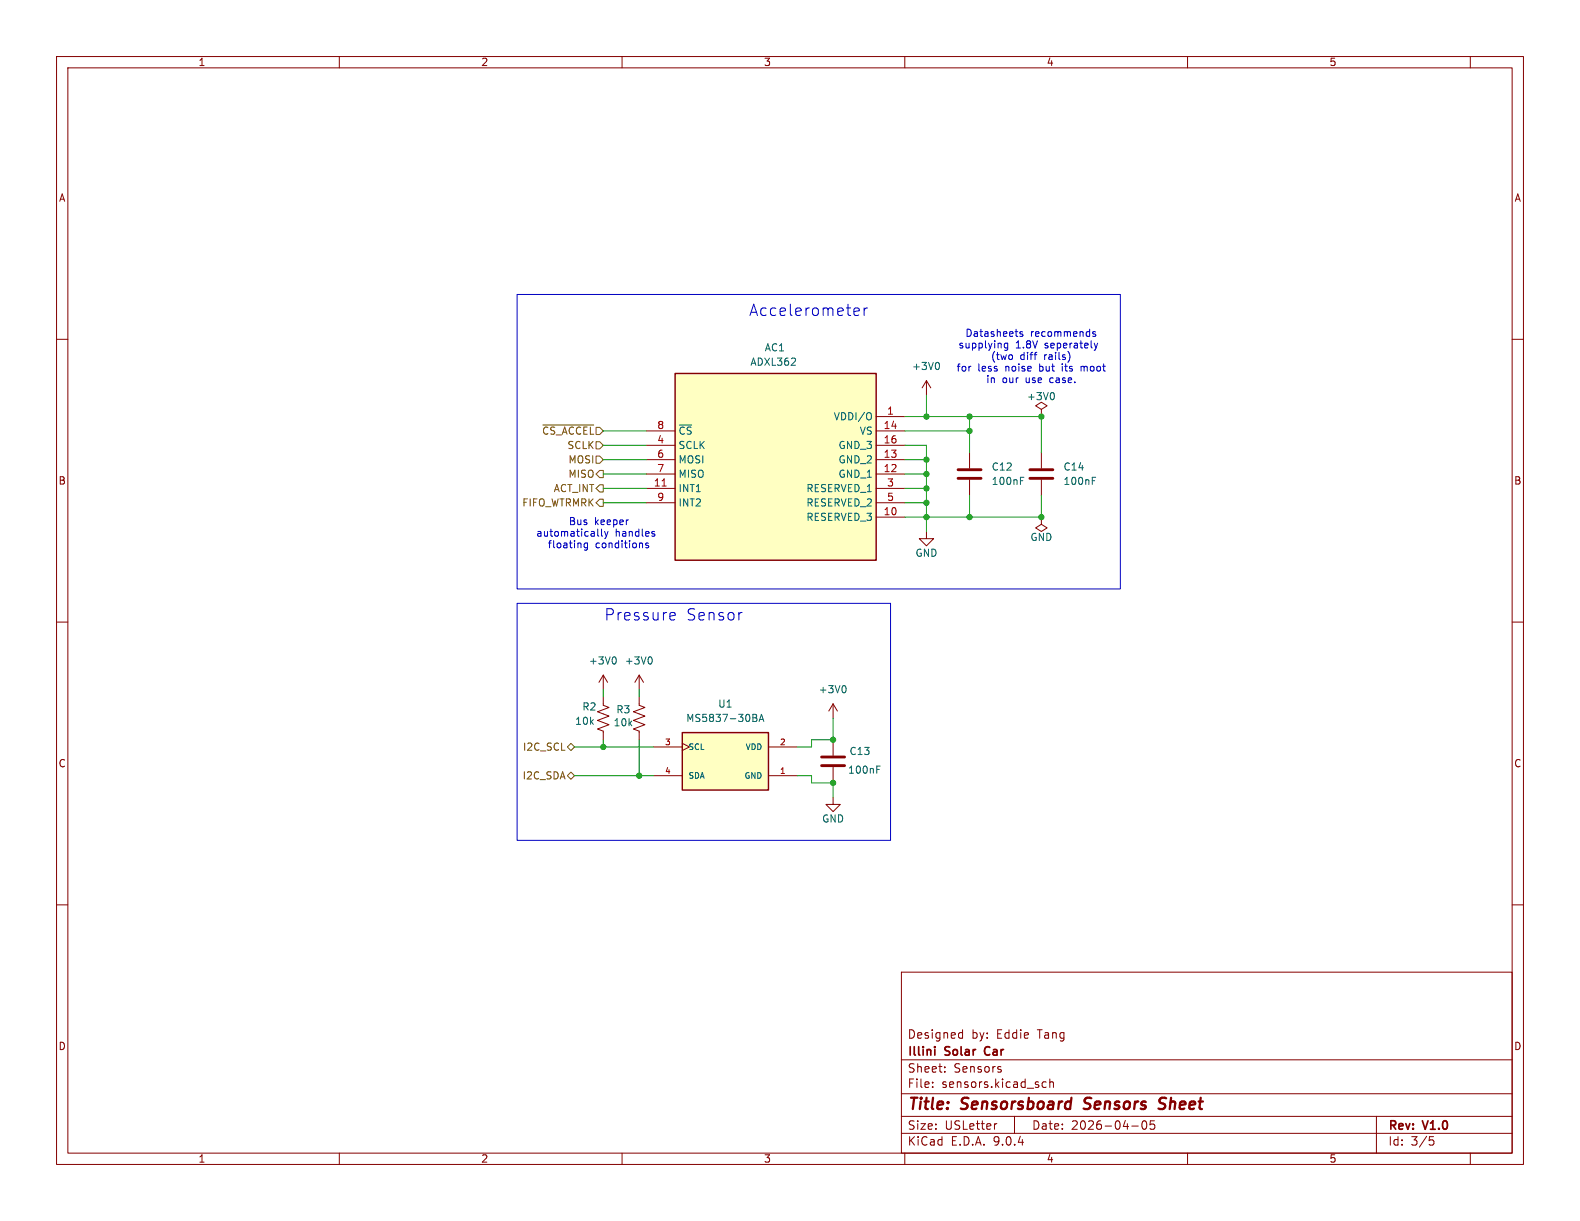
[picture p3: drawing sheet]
<svg xmlns="http://www.w3.org/2000/svg" width="279mm" height="216mm" viewBox="0 0 279 216" stroke-linecap="round" stroke-linejoin="round" font-family="sans-serif">
<g fill="none" stroke="#840000" stroke-width=".18">
<path d="M10 10h259.4v195.9h-259.4zM12 12h255.4v191.9h-255.4zM60 10v2M110 10v2M160 10v2M210 10v2M260 10v2M10 60h2M267.4 60h2M10 110h2M106.7 119.4l-.8 1.3M106.7 119.4l.7 1.3"/>
<path d="M106.7 119.4v2.5M113 119.4v2.5M113 119.4l-.7 1.3M113 119.4l.8 1.3M267.4 110h2M113 123.2v1.5l1 .4-2 .8 2 .7-2 .8 2 .7-2 .8 1 .4v1.5M147.3 124.5l-.7 1.2M147.3 124.5l.8 1.2M147.3 124.5v2.5M147.3 130.8v2.8M147.3 135.6v2.8M147.3 141v1.2h1.3l-1.3 1.3-1.3-1.3h1.3"/>
<path d="M10 160h2M159.4 171.9h108v32h-108zM267.4 160h2M159.4 197.4h108M159.4 193.4h108M159.4 187.4h108M164.9 192.1v.2M164.9 191.4v.1M167.1 189.4v.2M167.1 188.7v.1M169.8 182.6l.4 .1M170.2 182.1v1.5"/>
<path d="M170.2 183.5l-.4 .1M176.3 198.7l-.3 .1M176.9 189.1l.2 .2-.2 .3M176.9 188.6l.1 .1M179.4 197.4v3M185 191.4l-.4-.1-.3 .3v.4l.1 .2h.6M185.6 191.4l.3-.1 .3 .1 .1 .9M185.6 190.8v1.5M200.1 199.1h1.2M202.1 198.3l.2-.1a.81 .81 0 0 1 .6 .6 .81 .81 0 0 1-.3 .8l-.2 .1a.81 .81 0 0 1-.3-1.4zM204.1 198.2h-.7v.7l.2-.1h.5l.1 .2-.1 .5-.2 .2-.5-.2M243.4 197.4v6.5"/>
<path d="M60 203.9v2M110 203.9v2M159.4 200.4h108M160 203.9v2M210 203.9v2M252.8 201h.7M252.9 201.6h.4l.3 .2-.2 .6-.5 .1M260 203.9v2"/>
</g>
<path d="M191.6 196l.3 .1M191.9 194.3l-.1 .2 .1 .4M205.9 195.9a.85 .85 0 0 1-1 .1M205.9 194.1l-.6 .1a.46 .46 0 0 0-.3 .5 .46 .46 0 0 0 .4 .4l.5 .1" fill="none" stroke="#840000" stroke-width=".4"/>
<path d="M165.3 185.1v.1M165.3 185.6v1M174.2 185.3l-.1 .4 .1 .7" fill="none" stroke="#840000" stroke-width=".3"/>
<path d="M108.7 116.1a.79 .79 0 0 1 0 1.3M115 116.1a.79 .79 0 0 1 0 1.3M149.3 121.2a.79 .79 0 0 1 0 1.3M155.1 136.1h.4M155.1 135.5h.6" fill="none" stroke="#006464" stroke-width=".18"/>
<path d="M145.3 133.9h4.1M145.3 135.4h4.1" fill="none" stroke="#840000" stroke-width=".51"/>
<path d="M120.6 129.5h15.3v10.2h-15.3z" fill="#ffffc2"/>
<path d="M120.6 129.5h15.3v10.2h-15.3z" fill="none" stroke="#840000" stroke-width=".25"/>
<path d="M184.1 72.4l1.1-.6-1.1-.7-1 .7 1 .6v1.3M184.1 73.7h.1M163.8 94v1.3h1.3l-1.3 1.2-1.2-1.2h1.2M106.7 123.2v1.5l1 .4-2 .8 2 .7-2 .8 2 .7-2 .8 1 .4v1.5M115.6 132.1h5M115.6 137.2h5M120.6 131.4l1.3 .7-1.3 .6M135.9 132.1h5.1M135.9 137.2h5.1" fill="none" stroke="#840000" stroke-width=".18"/>
<path d="M186.1 69.4a.79 .79 0 0 1 0 1.3M133.1 126.3l.6 .1 .1 .3-.2 .2M133.1 126.9h.5M133.6 126.9l.3 .3-.1 .3-.7 .1M134.2 127.6l.5-1.3 .4 1.3M134.3 127.2h.7" fill="none" stroke="#006464" stroke-width=".18"/>
<path d="M119.4 66h35.5v33.1h-35.5z" fill="#ffffc2"/>
<path d="M119.4 66h35.5v33.1h-35.5z" fill="none" stroke="#840000" stroke-width=".25"/>
<g fill="none" stroke="#840000" stroke-width=".18">
<path d="M114.3 76.2h5.1M114.3 78.7h5.1M154.9 76.2h5.1M154.9 78.7h5.1M154.9 73.7h5.1M163.8 67.3l-.7 1.3M163.8 67.3l.8 1.3M163.8 67.3v2.6M114.3 81.3h5.1M114.3 83.8h5.1M114.3 86.4h5.1M114.3 88.9h5.1"/>
<path d="M154.9 81.3h5.1M154.9 83.8h5.1M154.9 86.4h5.1M154.9 88.9h5.1M154.9 91.4h5.1M171.4 80v2.8M171.4 84.8v2.8M184.1 91.4v1.3l1.1 .6-1.1 .7-1-.7 1-.6M184.1 91.4h.1M184.1 80v2.8M184.1 84.8v2.8"/>
</g>
<path d="M117.1 85.9h.7" fill="none" stroke="#a90000" stroke-width=".18"/>
<path d="M153.9 73a.9 .9 0 0 1 0 1.2M165.8 64.1a.79 .79 0 0 1 0 1.2M180.5 85h.4M180.5 84.4h.6M193.2 85h.4M193.2 84.4h.6" fill="none" stroke="#006464" stroke-width=".18"/>
<path d="M169.4 83.1h4.1M169.4 84.6h4.1M182.1 83.1h4.1M182.1 84.6h4.1" fill="none" stroke="#840000" stroke-width=".51"/>
<path d="M96 75.2h9M105.4 78.1h.6l.7 .6-.7 .7h-.6zM105.4 80.6h.6l.7 .7-.7 .6h-.6zM106 88.3h.7v1.2h-.7l-.6-.6zM106 85.7h.7v1.3h-.7l-.6-.6zM106 83.2h.7v1.3h-.7l-.6-.7zM100.3 132.1l.7-.7 .6 .7-.6 .6zM101 136.5l.6 .7-.6 .6-.7-.6z" fill="none" stroke="#725600" stroke-width=".18"/>
<g fill="none" stroke="#009600" stroke-width=".18">
<path d="M106.7 78.7h7.6M106.7 76.2h7.6M160 78.7h3.8v15.3M160 73.7h24.1v6.3M160 76.2h11.4M163.8 69.9v3.8M171.4 73.7v6.3M106.7 81.3h7.6M106.7 86.4h7.6M106.7 88.9h7.6M106.7 83.8h7.6M160 81.3h3.8"/>
<path d="M160 86.4h3.8M160 88.9h3.8M160 83.8h3.8M171.4 87.6v3.8M184.1 87.6v3.8h-24.1M101.6 137.2h14M101.6 132.1h14M106.7 121.9v1.3M106.7 130.8v1.3M113 121.9v1.3M113 130.8v6.4M141 137.2h2.5v1.2h3.8v2.6"/>
<path d="M147.3 127v3.8h-3.8v1.3h-2.5"/>
</g>
<g fill="none" stroke="#0000c2" stroke-width=".18">
<path d="M91.4 52.1h106.7v52h-106.7zM151.3 54.5h.6l.1 .4-1 .2M151.9 55.7l-.6 .1M152.8 54.5v1.3M153.4 54.5a.51 .51 0 0 0-.6 .3M180.8 58.7l-.3-.1-.2 .2 .1 .2 .4 .1v.3h-.5M193.7 58.7l-.3-.1-.2 .2 .1 .2 .4 .1v.3h-.5M177.7 61.9l.1 .1M178.2 60.7v1l-.2 .3M178.2 60.7h-.4l-.2 .2 .1 .6h.5M179 62.8v.7M182.9 62.7h.4"/>
<path d="M189.1 62.7l.1 .5-.2 .6M191.2 64.8v.8M191.4 64.8l-.2 .1M193.5 60.7l.3 .8M193.8 61.5l-.3 .5M194.1 60.7l-.3 .8M103.4 96.1l-.1 .2v.4l.2 .2 .4-.1M103.9 96v1l-.2 .3-.4-.1M105.7 93.5v1.1l.2 .2M106.4 93.5v1.1l.2 .2M106.9 94l.3 .8M107.2 94.8l-.3 .4"/>
<path d="M107.5 94l-.3 .8M114.7 96.1l-.3-.1-.2 .2v.2l.5 .1v.3h-.5M115.4 94.4l.3 .1 .1 .1-.2 .2h-.2M115.4 94h.3M91.4 106.7h66.1v41.9h-66.1zM118.7 108.3l.6 .1 .1 .4-.9 .2M119.3 109.5l-.6 .1M131 108.3h.2"/>
</g>
<g fill="#009600" stroke="#009600" stroke-width=".18">
<circle cx="163.8" cy="83.8" r=".46"/>
<circle cx="171.4" cy="76.2" r=".46"/>
<circle cx="171.4" cy="73.7" r=".46"/>
<circle cx="163.8" cy="81.3" r=".46"/>
<circle cx="163.8" cy="73.7" r=".46"/>
<circle cx="184.1" cy="73.7" r=".46"/>
<circle cx="184.1" cy="91.4" r=".46"/>
<circle cx="171.4" cy="91.4" r=".46"/>
<circle cx="147.3" cy="130.8" r=".46"/>
<circle cx="147.3" cy="138.4" r=".46"/>
<circle cx="163.8" cy="88.9" r=".46"/>
<circle cx="163.8" cy="91.4" r=".46"/>
<circle cx="163.8" cy="86.4" r=".46"/>
<circle cx="113" cy="137.2" r=".46"/>
<circle cx="106.7" cy="132.1" r=".46"/>
</g>
<g font-size="2.8" fill="#0000c2">
<text x="132.4" y="56.1">Accelerometer</text>
<text x="106.8" y="109.9">Pressure</text>
<text x="121.3" y="109.9">Sensor</text>
</g>
<g font-size="2.8" fill="#840000">
<text x="160.4" y="196.8">Title:</text>
<text x="170.1" y="196.8">Sensorsboard</text>
<text x="192.6" y="196.8">Sensors</text>
<text x="206.6" y="196.8">Sheet</text>
</g>
<g font-size="2.1" fill="#840000">
<text x="160.4" y="183.9">Designed</text>
<text x="171.8" y="183.9">by:</text>
<text x="176.3" y="183.9">Eddie</text>
<text x="183.7" y="183.9">Tang</text>
<text x="160.4" y="189.9">Sheet:</text>
<text x="160.4" y="187.1">Illini</text>
<text x="167.2" y="187.1">Solar</text>
<text x="168.6" y="189.9">Sensors</text>
<text x="174.8" y="187.1">Car</text>
<text x="160.4" y="192.6">File:</text>
<text x="166.5" y="192.6">sensors.kicad_sch</text>
<text x="160.4" y="202.8">KiCad</text>
<text x="160.4" y="200">Size:</text>
<text x="167.1" y="200">USLetter</text>
<text x="168.1" y="202.8">E.D.A.</text>
<text x="175.7" y="202.8">9.0.4</text>
<text x="182.4" y="200">Date:</text>
<text x="189.4" y="200">2026-04-05</text>
<text x="245.4" y="200.2">Rev:</text>
<text x="245.4" y="202.8">Id:</text>
<text x="249.5" y="202.8">3/5</text>
<text x="251.8" y="200.2">V1.0</text>
</g>
<g font-size="1.8" fill="#840000">
<text x="35" y="11.9">1</text>
<text x="85" y="11.9">2</text>
<text x="135" y="11.9">3</text>
<text x="185" y="11.9">4</text>
<text x="235" y="11.9">5</text>
<text x="10.3" y="35.9">A</text>
<text x="267.7" y="35.9">A</text>
<text x="10.3" y="85.9">B</text>
<text x="267.7" y="85.9">B</text>
<text x="10.3" y="135.9">C</text>
<text x="267.7" y="135.9">C</text>
<text x="10.3" y="185.9">D</text>
<text x="267.7" y="185.9">D</text>
<text x="35" y="205.8">1</text>
<text x="85" y="205.8">2</text>
<text x="135" y="205.8">3</text>
<text x="185" y="205.8">4</text>
<text x="235" y="205.8">5</text>
</g>
<g font-size="1.8" fill="#0000c2">
<text x="170.6" y="59.8">Datasheets</text>
<text x="182.2" y="59.8">recommends</text>
<text x="169.1" y="65.9">for</text>
<text x="169.4" y="61.8">supplying</text>
<text x="172.9" y="65.9">less</text>
<text x="175.1" y="63.9">(two</text>
<text x="177.9" y="65.9">noise</text>
<text x="179.6" y="61.8">1.8V</text>
<text x="180.4" y="63.9">diff</text>
<text x="184.1" y="65.9">but</text>
<text x="184.7" y="63.9">rails)</text>
<text x="184.9" y="61.8">seperately</text>
<text x="188.3" y="65.9">its</text>
<text x="191.8" y="65.9">moot</text>
<text x="174.3" y="67.9">in</text>
<text x="177.2" y="67.9">our</text>
<text x="181.5" y="67.9">use</text>
<text x="185.9" y="67.9">case.</text>
<text x="94.7" y="95.1">automatically</text>
<text x="100.5" y="93.1">Bus</text>
<text x="105.1" y="93.1">keeper</text>
<text x="108.8" y="95.1">handles</text>
<text x="96.8" y="97.1">floating</text>
<text x="105.3" y="97.1">conditions</text>
</g>
<g font-size="1.8" fill="#006464">
<text x="132.6" y="64.9">ADXL362</text>
<text x="135.1" y="62.3">AC1</text>
<text x="161.2" y="65.6">+3V0</text>
<text x="181.5" y="71">+3V0</text>
<text x="119.9" y="77.1">~{CS}</text>
<text x="147.3" y="74.5">VDDI/O</text>
<text x="151.9" y="77.1">VS</text>
<text x="119.9" y="79.6">SCLK</text>
<text x="119.9" y="82.1">MOSI</text>
<text x="148.2" y="79.6">GND_3</text>
<text x="148.2" y="82.1">GND_2</text>
<text x="175.3" y="83.4">C12</text>
<text x="188" y="83.4">C14</text>
<text x="119.9" y="84.7">MISO</text>
<text x="119.9" y="87.2">INT1</text>
<text x="119.9" y="89.8">INT2</text>
<text x="142.5" y="87.2">RESERVED_1</text>
<text x="142.5" y="89.8">RESERVED_2</text>
<text x="148.2" y="84.7">GND_1</text>
<text x="175.3" y="86">100nF</text>
<text x="188" y="86">100nF</text>
<text x="142.5" y="92.3">RESERVED_3</text>
<text x="182.1" y="95.9">GND</text>
<text x="161.8" y="98.7">GND</text>
<text x="104" y="117.7">+3V0</text>
<text x="110.4" y="117.7">+3V0</text>
<text x="102.9" y="125.8">R2</text>
<text x="126.9" y="125.3">U1</text>
<text x="144.7" y="122.8">+3V0</text>
<text x="101.6" y="128.4">10k</text>
<text x="108.4" y="128.6">10k</text>
<text x="108.9" y="126.3">R3</text>
<text x="121.2" y="127.9">MS5837-30BA</text>
<text x="149.9" y="137">100nF</text>
<text x="150.1" y="133.7">C13</text>
<text x="145.3" y="145.6">GND</text>
</g>
<g font-size="1.8" fill="#725600">
<text x="95.8" y="77.1">~{CS_ACCEL}</text>
<text x="100.2" y="79.6">SCLK</text>
<text x="100.4" y="82.1">MOSI</text>
<text x="92.3" y="89.8">FIFO_WTRMRK</text>
<text x="97.8" y="87.2">ACT_INT</text>
<text x="100.4" y="84.7">MISO</text>
<text x="92.4" y="132.9">I2C_SCL</text>
<text x="92.3" y="138">I2C_SDA</text>
</g>
<g font-size="1.8" fill="#a90000">
<text x="116.1" y="75.9">8</text>
<text x="156.2" y="75.9">14</text>
<text x="156.8" y="73.4">1</text>
<text x="116.1" y="78.5">4</text>
<text x="116.1" y="81">6</text>
<text x="116.1" y="83.6">7</text>
<text x="156.2" y="78.5">16</text>
<text x="156.2" y="81">13</text>
<text x="156.2" y="83.6">12</text>
<text x="115.5" y="86.1">11</text>
<text x="116.1" y="88.6">9</text>
<text x="156.8" y="86.1">3</text>
<text x="156.8" y="88.6">5</text>
<text x="156.2" y="91.2">10</text>
</g>
<g font-size="1.4" fill="#a90000">
<text x="117.5" y="131.8">3</text>
<text x="137.8" y="131.8">2</text>
<text x="117.5" y="136.9">4</text>
<text x="137.8" y="136.9">1</text>
</g>
<g font-size="1.4" fill="#006464">
<text x="121.7" y="132.8">SCL</text>
<text x="121.7" y="137.9">SDA</text>
<text x="131.5" y="137.9">GND</text>
<text x="131.7" y="132.8">VDD</text>
</g>
</svg>
